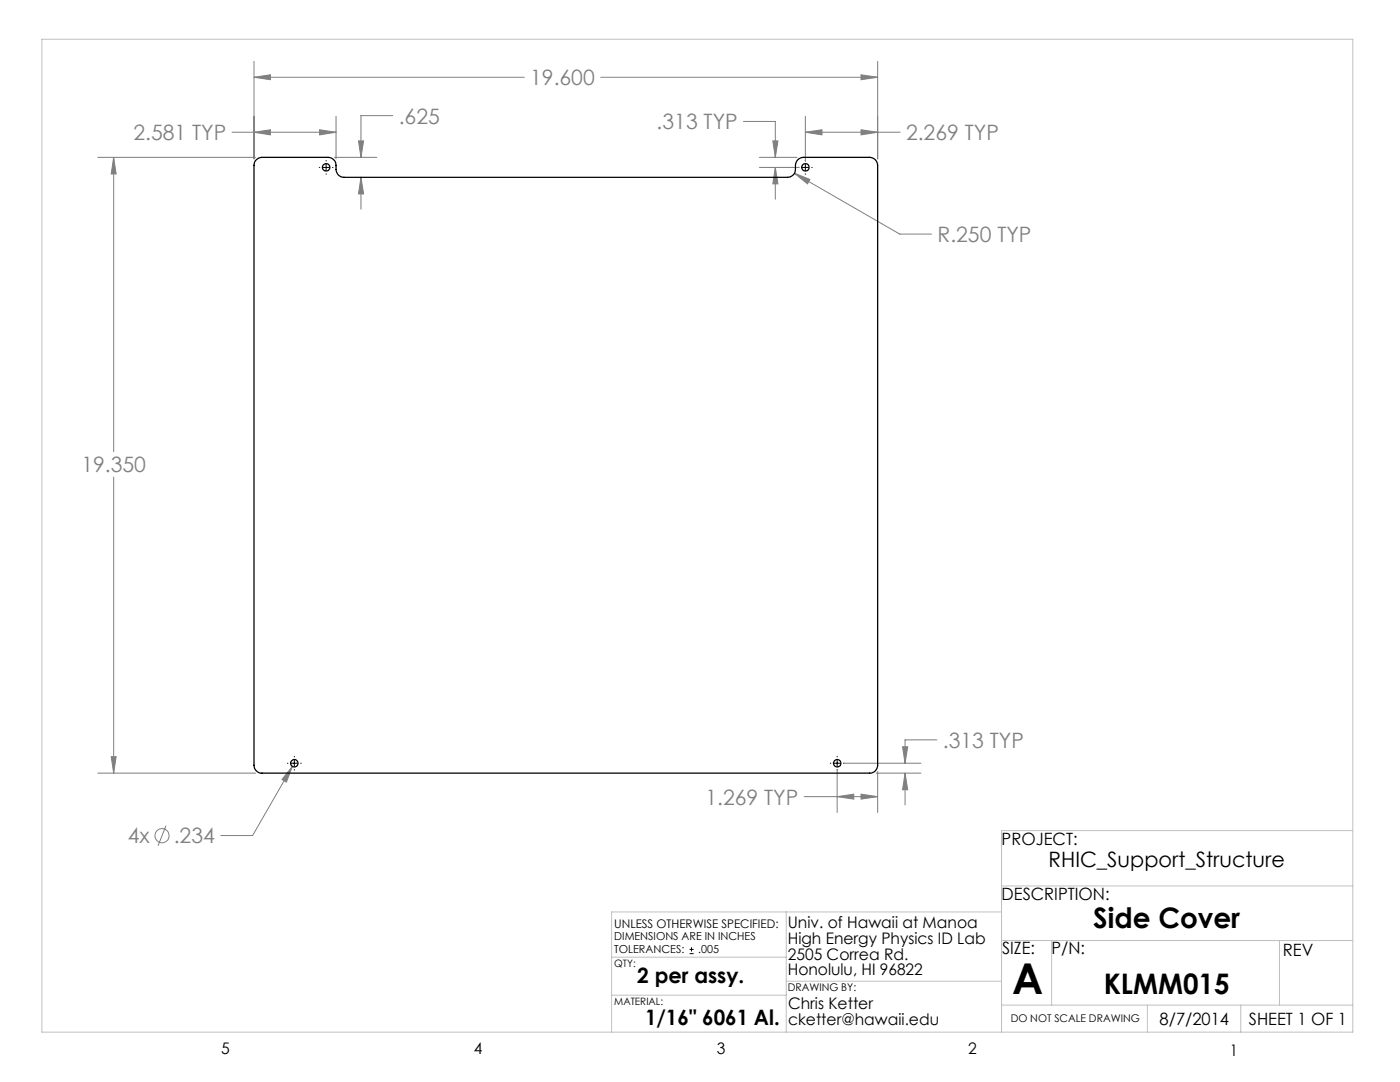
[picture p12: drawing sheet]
<svg xmlns="http://www.w3.org/2000/svg" width="279mm" height="216mm" viewBox="0 0 279 216" stroke-linecap="round" stroke-linejoin="round" font-family="sans-serif">
<g fill="none" stroke="#808080" stroke-width=".2">
<path d="M50.7 15.4l3.3-.5v1zM50.7 12.2v19.5M50.7 15.4h53.9M119.9 15.4h55.3M171.8 14.9l3.4 .5-3.4 .5zM175.2 12.2v19.5M19.5 31.4h31.5M22.7 31.4l.5 3.3h-1zM22.7 31.4v58.7M46.3 26.4h20.8M50.7 26.4l3.3-.5v1zM63.8 25.9l3.3 .5-3.3 .5z"/>
<path d="M66.7 31.4h8.5M67.1 23.2v8.5M71.5 28.1h1.1l-.6 3.3zM72 35.4l.6 3.3h-1.1zM72 35.4v6.3M78.4 23.1h-6.4v8.3M148.4 24.2h6.3v7.2M151.6 31.4h7.5M151.6 33.4h7.9M154.2 28.1h1.1l-.6 3.3zM154.7 33.4l.6 3.3h-1.1zM154.7 33.4v6.4"/>
<path d="M158.5 34.6l21.1 12.1h6.3M158.5 34.6l3.1 1.2-.5 .9zM160.7 26.4l3.3-.5v1zM160.7 26.4h18.9M160.7 23.2v8.9M171.8 25.9l3.4 .5-3.4 .5zM22.7 95.2v59.1M19.5 154.3h31.5M22.2 151h1l-.5 3.3zM58.3 152.9l-1.2 3.2-.8-.6zM58.3 152.9l-7.9 13.8h-6.3M160.5 159h14.7"/>
<path d="M167.1 159l3.3-.5v1zM167.1 153.6v8.5M168.3 152.3h15.5M171.8 158.5l3.4 .5-3.4 .5zM174.8 154.3h9M175.2 154v8.1M180.1 149h1.1l-.6 3.3zM180.6 154.3v6.3M180.6 154.3l.6 3.3h-1.1zM187 147.6h-6.4v4.7M33.1 164.7l-1.6 4.1"/>
<circle cx="32.3" cy="166.7" r="1.42"/>
</g>
<g fill="none" stroke="#000" stroke-width=".2">
<path d="M63.7 33.4h.1M64.5 33.4h1.2M65.1 32v.1M65.1 32.8v1.2M65.1 34.7v.1M66.4 33.4h.1M159.3 33.4h.2M160.1 33.4h1.3M160.7 32v.1M160.7 32.8v1.2M160.7 34.7v.1M162 33.4h.1"/>
<path d="M57.4 152.3h.1M58.1 152.3h1.3M58.7 150.9v.1M58.7 151.7v1.2M58.7 153.6v.1M60 152.3h.1M165.7 152.3h.1M166.4 152.3h1.3M167.1 150.9v.1M167.1 151.7v1.2M167.1 153.6v.1M168.3 152.3h.2"/>
<path d="M137.6 190.3h.8M137.6 189.4h.8M138 189v.9"/>
</g>
<g fill="none" stroke="#c0c0c0" stroke-width=".2">
<path d="M8.4 7.8h261.6v198.2h-261.6zM199.9 176.8h70.1M270 165.7h-70.1v40.3M122.1 198.6h34.8M122.1 191h34.8M156.9 182v24M156.9 195.8h43M199.9 182h-77.8v24M199.9 187.7h70.1M209.9 187.7v12.9M255.3 187.7v12.9M199.9 200.6h70.1"/>
<path d="M229 200.6v5.4M247.6 200.6v5.4"/>
</g>
<path d="M22.2 151h1l-.5 3.3zM22.7 31.4l.5 3.3h-1zM50.7 15.4l3.3-.5v1zM171.8 14.9l3.4 .5-3.4 .5zM71.5 28.1h1.1l-.6 3.3zM72 35.4l.6 3.3h-1.1zM158.5 34.6l2.6 2.1 .5-.9zM50.7 26.4l3.3-.5v1zM63.8 25.9l3.3 .5-3.3 .5zM171.8 158.5l3.4 .5-3.4 .5zM167.1 159l3.3-.5v1zM180.6 154.3l.6 3.3h-1.1zM180.1 149h1.1l-.6 3.3zM154.2 28.1h1.1l-.6 3.3zM154.7 33.4l.6 3.3h-1.1zM171.8 25.9l3.4 .5-3.4 .5zM160.7 26.4l3.3-.5v1zM58.3 152.9l-2 2.6 .8 .6z" fill="#808080"/>
<g fill="none" stroke="#000" stroke-width=".25">
<path d="M50.9 32.1l.7-.6 .7-.1h13.2a1.8 1.8 0 0 1 1.6 2.4 1.57 1.57 0 0 0 1.6 1.6h88.5a1.57 1.57 0 0 0 1.6-1.6 1.82 1.82 0 0 1 1.5-2.4h13.3a1.63 1.63 0 0 1 1.6 1.6v119.7a1.57 1.57 0 0 1-1.6 1.6h-121.3a1.57 1.57 0 0 1-1.6-1.6v-119.7z"/>
<circle cx="65.1" cy="33.4" r=".75"/>
<circle cx="160.7" cy="33.4" r=".75"/>
<circle cx="58.7" cy="152.3" r=".74"/>
<circle cx="167.1" cy="152.3" r=".74"/>
</g>
<text font-size="8.5" x="202" y="198.3">A</text>
<g font-size="5.6">
<text x="218.2" y="185.1">Side Cover</text>
<text x="220.3" y="198.4">KLMM015</text>
</g>
<g font-size="4.2" fill="#808080">
<text x="105.8" y="17">19.600</text>
<text x="26.6" y="28">2.581 TYP</text>
<text x="79.6" y="24.7">.625</text>
<text x="131" y="25.8">.313 TYP</text>
<text x="180.8" y="28">2.269 TYP</text>
<text x="187.1" y="48.3">R.250 TYP</text>
<text x="16.3" y="94.2">19.350</text>
<text x="188.2" y="149.2">.313 TYP</text>
<text x="140.8" y="160.5">1.269 TYP</text>
<text x="25.5" y="168.3">4x</text>
<text x="34.7" y="168.3">.234</text>
</g>
<g font-size="4.2">
<text x="209.3" y="173.1">RHIC_Support_Structure</text>
<text x="127.2" y="196.2">2 per assy.</text>
<text x="128.7" y="204.5">1/16&quot; 6061 Al.</text>
</g>
<g font-size="3.4">
<text x="199.9" y="168.5">PROJECT:</text>
<text x="199.9" y="179.6">DESCRIPTION:</text>
<text x="200" y="190.5">SIZE:</text>
<text x="209.9" y="190.5">P/N:</text>
<text x="256" y="190.8">REV</text>
<text x="231.4" y="204.5">8/7/2014</text>
<text x="249.2" y="204.5">SHEET 1 OF 1</text>
</g>
<g font-size="3.2">
<text x="157.2" y="185.1">Univ. of Hawaii at Manoa</text>
<text x="157.2" y="188.3">High Energy Physics ID Lab</text>
<text x="157.2" y="191.5">2505 Correa Rd.</text>
<text x="157.2" y="194.6">Honolulu, HI 96822</text>
<text x="157.3" y="201.4">Chris Ketter</text>
<text x="157.3" y="204.6">cketter@hawaii.edu</text>
<text x="44.2" y="210.4">5</text>
<text x="94.6" y="210.3">4</text>
<text x="143.1" y="210.4">3</text>
<text x="193.2" y="210.3">2</text>
<text x="245.4" y="210.6">1</text>
</g>
<text font-size="2.4" x="122.6" y="185.1">UNLESS OTHERWISE SPECIFIED:</text>
<g font-size="2.2">
<text x="122.6" y="187.6">DIMENSIONS ARE IN INCHES</text>
<text x="122.6" y="190.3">TOLERANCES:</text>
<text x="139.4" y="190.3">.005</text>
</g>
<g font-size="2.1">
<text x="157.2" y="197.8">DRAWING BY:</text>
<text x="201.7" y="204">DO NOT SCALE DRAWING</text>
</g>
<g font-size="2">
<text x="122.6" y="192.9">QTY:</text>
<text x="122.6" y="200.5">MATERIAL:</text>
</g>
</svg>
